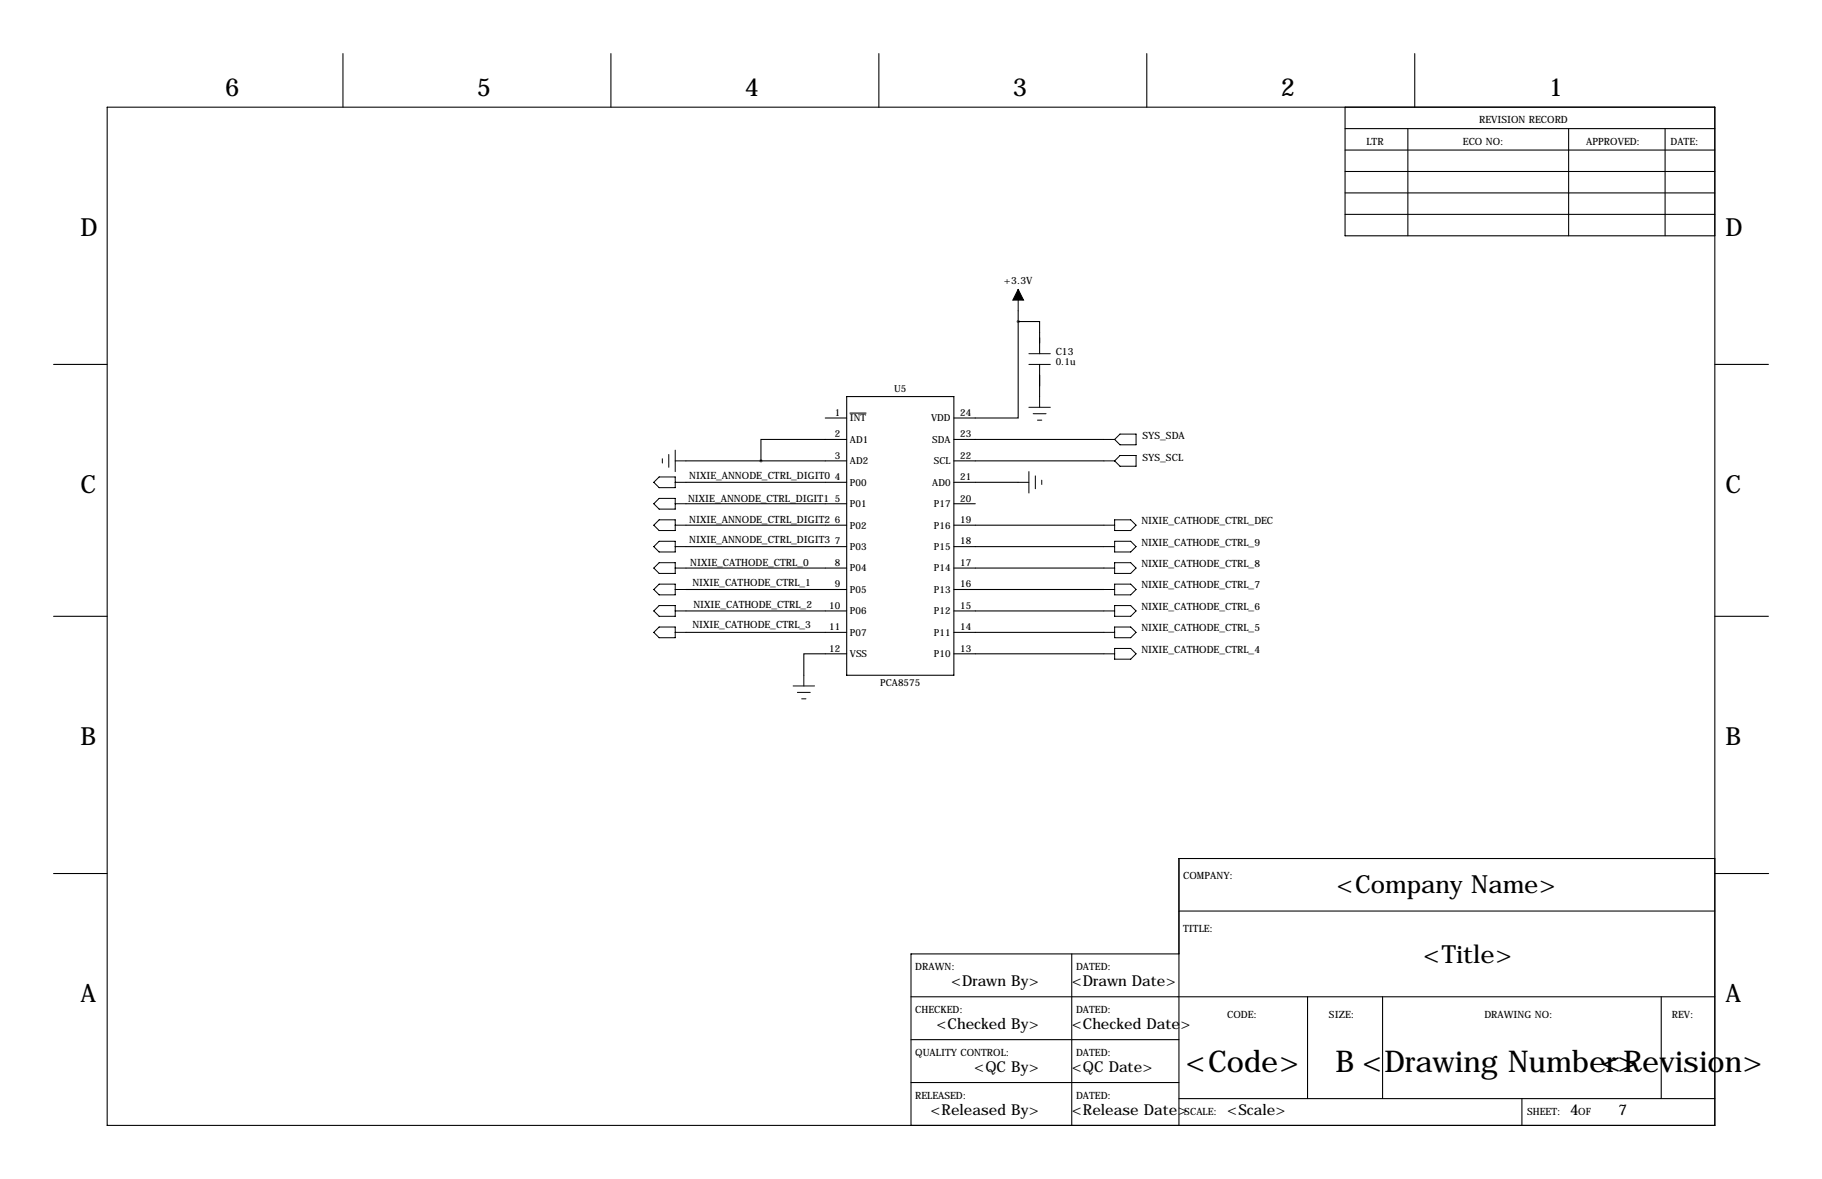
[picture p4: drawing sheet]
<svg xmlns="http://www.w3.org/2000/svg" width="432mm" height="279mm" viewBox="0 0 432 279" stroke-linecap="round" stroke-linejoin="round" font-family="sans-serif">
<g fill="none" stroke="#000" stroke-width=".25">
<path d="M81.3 12.7v12.7M144.8 12.7v12.7M208.3 12.7v12.7M271.8 12.7v12.7M335.3 12.7v12.7M25.4 25.4h381v241.3h-381zM318.8 30.5h87.6M318.8 35.6h87.6M318.8 25.4v30.5h87.6M333.7 30.5v25.4M371.8 30.5v25.4M394.6 30.5v25.4"/>
<path d="M318.8 45.7h87.6M318.8 50.8h87.6M318.8 40.6h87.6M241.3 76.2v22.9h-15.2M241.3 76.2h5.1v7.6M241.3 73.7v2.5M12.7 86.4h12.7M195.6 99.1h5.1M200.7 94h25.4v66h-25.4zM201.4 97.9h3.8M246.4 86.4v7.6M406.4 86.4h12.7"/>
<path d="M162.6 109.2h38.1M162.6 114.3h38.1M162.6 119.4h38.1M200.7 104.1h-20.4v5.1M226.1 104.1h35.5M226.1 109.2h35.5M226.1 114.3h15.2M226.1 119.4h5M162.6 124.5h38.1M162.6 129.5h38.1M162.6 134.6h38.1M162.6 139.7h38.1"/>
<path d="M226.1 124.5h35.5M226.1 129.5h35.5M226.1 134.6h35.5M226.1 139.7h35.5M12.7 146h12.7M162.6 144.8h38.1M162.6 149.9h38.1M200.7 154.9h-10.2v5.1M226.1 144.8h35.5M226.1 149.9h35.5M226.1 154.9h35.5M406.4 146h12.7"/>
<path d="M12.7 207h12.7M279.4 215.9h127M406.4 203.5h-127v63.2M406.5 207h12.7M215.9 236.2h190.5M254 226.1v40.6M279.4 226.1h-63.5v40.6M309.9 236.2v24.1M327.7 236.2v24.1M393.7 236.2v24.1M215.9 246.4h63.5M215.9 256.5h63.5"/>
<path d="M279.4 260.3h127M360.7 260.3v6.4"/>
</g>
<g fill="none" stroke="#000" stroke-width=".24">
<path d="M241.3 68.6v5.1M243.8 83.8h5.1M243.8 86.4h5.1M243.8 96.5h5.1M244.9 98h3M245.9 99.6h1M246.4 94v2.5M156.2 113h3.8v2.6h-3.8l-1.3-1.3zM156.2 118.1h3.8v2.6h-3.8l-1.3-1.3zM157 108.7v1M158.5 107.7v3M160 109.2h2.6"/>
<path d="M160 106.7v5.1M160 114.3h2.6M160 119.4h2.6M241.3 114.3h2.5M243.8 111.8v5M245.4 112.8v3M246.9 113.8v1M261.6 109.2h2.6M261.6 104.1h2.6M264.2 104.1l1.2-1.2h3.8v2.5h-3.8zM264.2 109.2l1.2-1.3h3.8v2.6h-3.8zM154.9 124.5l1.3-1.3h3.8v2.5h-3.8z"/>
<path d="M156.2 128.3h3.8v2.5h-3.8l-1.3-1.3zM156.2 133.3h3.8v2.6h-3.8l-1.3-1.3zM156.2 138.4h3.8v2.6h-3.8l-1.3-1.3zM160 124.5h2.6M160 129.5h2.6M160 134.6h2.6M160 139.7h2.6M261.6 124.5h2.6M261.6 129.5h2.6M261.6 134.6h2.6M261.6 139.7h2.6M264.2 123.2h3.8l1.2 1.3-1.2 1.2h-3.8z"/>
<path d="M264.2 128.3h3.8l1.2 1.2-1.2 1.3h-3.8zM264.2 133.3h3.8l1.2 1.3-1.2 1.3h-3.8zM264.2 138.4h3.8l1.2 1.3-1.2 1.3h-3.8zM154.9 149.9l1.3-1.3h3.8v2.5h-3.8zM156.2 143.5h3.8v2.5h-3.8l-1.3-1.2zM160 144.8h2.6M160 149.9h2.6M261.6 144.8h2.6M261.6 149.9h2.6M261.6 154.9h2.6M264.2 143.5h3.8l1.2 1.3-1.2 1.2h-3.8zM264.2 148.6h3.8l1.2 1.3-1.2 1.2h-3.8z"/>
<path d="M264.2 153.7h3.8l1.2 1.2-1.2 1.3h-3.8zM188 162.6h5M189 164.1h3M190 165.6h1M190.5 160v2.6"/>
</g>
<path d="M241.3 68.6l1.3 2.5h-2.6z" fill="#000" stroke="#000" stroke-width=".24"/>
<path d="M180.3 109.2a.05 .05 0 0 0 .1 0 .05 .05 0 0 0-.1 0z" fill="#000" stroke="#000" stroke-width=".63"/>
<g font-size="7.1">
<text x="281" y="254">&lt;Code&gt;</text>
<text x="316.5" y="254">B &lt;Drawing Number&gt;</text>
<text x="379.4" y="254">&lt;Revision&gt;</text>
</g>
<g font-size="5.9">
<text x="53.3" y="22.9">6</text>
<text x="113" y="22.9">5</text>
<text x="176.5" y="22.9">4</text>
<text x="240" y="22.9">3</text>
<text x="303.5" y="22.9">2</text>
<text x="367" y="22.9">1</text>
<text x="19" y="55.9">D</text>
<text x="408.9" y="55.9">D</text>
<text x="19" y="116.8">C</text>
<text x="408.9" y="116.8">C</text>
<text x="19" y="176.5">B</text>
<text x="408.9" y="176.5">B</text>
<text x="316.8" y="211.6">&lt;Company Name&gt;</text>
<text x="337.3" y="228.1">&lt;Title&gt;</text>
<text x="19" y="237.5">A</text>
<text x="408.9" y="237.5">A</text>
</g>
<g font-size="3.6">
<text x="225.4" y="233.7">&lt;Drawn By&gt;</text>
<text x="254" y="233.7">&lt;Drawn Date&gt;</text>
<text x="221.9" y="243.8">&lt;Checked By&gt;</text>
<text x="254" y="243.8">&lt;Checked Date&gt;</text>
<text x="230.9" y="254">&lt;QC By&gt;</text>
<text x="254" y="254">&lt;QC Date&gt;</text>
<text x="220.5" y="264.1">&lt;Released By&gt;</text>
<text x="254" y="264.1">&lt;Release Date&gt;</text>
<text x="290.8" y="264.1">&lt;Scale&gt;</text>
<text x="372.1" y="264.1">4</text>
<text x="383.5" y="264.1">7</text>
</g>
<g font-size="2.4">
<text x="350.5" y="29.2">REVISION RECORD</text>
<text x="323.8" y="34.3">LTR</text>
<text x="346.7" y="34.3">ECO NO:</text>
<text x="375.9" y="34.3">APPROVED:</text>
<text x="395.9" y="34.3">DATE:</text>
<text x="237.9" y="67.3">+3.3V</text>
<text x="250.2" y="84.1">C13</text>
<text x="270.8" y="104.1">SYS_SDA</text>
<text x="163.3" y="113.5">NIXIE_ANNODE_CTRL_DIGIT0</text>
<text x="270.8" y="109.2">SYS_SCL</text>
<text x="163.1" y="118.9">NIXIE_ANNODE_CTRL_DIGIT1</text>
<text x="163.3" y="124">NIXIE_ANNODE_CTRL_DIGIT2</text>
<text x="270.5" y="124.2">NIXIE_CATHODE_CTRL_DEC</text>
<text x="163.3" y="128.8">NIXIE_ANNODE_CTRL_DIGIT3</text>
<text x="270.5" y="129.3">NIXIE_CATHODE_CTRL_9</text>
<text x="163.6" y="134.1">NIXIE_CATHODE_CTRL_0</text>
<text x="270.5" y="134.4">NIXIE_CATHODE_CTRL_8</text>
<text x="164.1" y="138.9">NIXIE_CATHODE_CTRL_1</text>
<text x="270.5" y="139.4">NIXIE_CATHODE_CTRL_7</text>
<text x="164.1" y="148.8">NIXIE_CATHODE_CTRL_3</text>
<text x="164.3" y="144">NIXIE_CATHODE_CTRL_2</text>
<text x="270.5" y="149.6">NIXIE_CATHODE_CTRL_5</text>
<text x="270.5" y="144.5">NIXIE_CATHODE_CTRL_6</text>
<text x="270.5" y="154.7">NIXIE_CATHODE_CTRL_4</text>
<text x="280.4" y="208.3">COMPANY:</text>
<text x="280.4" y="221">TITLE:</text>
<text x="216.9" y="229.9">DRAWN:</text>
<text x="255" y="229.9">DATED:</text>
<text x="216.9" y="240">CHECKED:</text>
<text x="255" y="240">DATED:</text>
<text x="290.8" y="241.3">CODE:</text>
<text x="315" y="241.3">SIZE:</text>
<text x="351.8" y="241.3">DRAWING NO:</text>
<text x="396.2" y="241.3">REV:</text>
<text x="216.9" y="250.2">QUALITY CONTROL:</text>
<text x="255" y="250.2">DATED:</text>
<text x="216.9" y="260.3">RELEASED:</text>
<text x="255" y="260.3">DATED:</text>
<text x="280.7" y="264.2">SCALE:</text>
<text x="361.9" y="264.2">SHEET:</text>
<text x="374" y="264.2">OF</text>
</g>
<g font-size="2.3">
<text x="250.2" y="86.4">0.1u</text>
<text x="211.9" y="93">U5</text>
<text x="197.8" y="98.6">1</text>
<text x="201.4" y="99.9">INT</text>
<text x="220.7" y="99.9">VDD</text>
<text x="227.6" y="98.6">24</text>
<text x="197.8" y="103.6">2</text>
<text x="201.4" y="104.9">AD1</text>
<text x="220.9" y="104.9">SDA</text>
<text x="227.6" y="103.6">23</text>
<text x="197.8" y="108.7">3</text>
<text x="197.8" y="113.8">4</text>
<text x="201.4" y="110">AD2</text>
<text x="221.3" y="110">SCL</text>
<text x="227.6" y="113.8">21</text>
<text x="227.6" y="108.7">22</text>
<text x="197.8" y="118.9">5</text>
<text x="201.4" y="115.1">P00</text>
<text x="220.9" y="115.1">AD0</text>
<text x="227.6" y="118.9">20</text>
<text x="197.8" y="124">6</text>
<text x="201.4" y="120.2">P01</text>
<text x="201.4" y="125.3">P02</text>
<text x="221.3" y="125.3">P16</text>
<text x="221.3" y="120.2">P17</text>
<text x="227.6" y="124">19</text>
<text x="197.8" y="129">7</text>
<text x="201.4" y="130.3">P03</text>
<text x="221.3" y="130.3">P15</text>
<text x="227.6" y="129">18</text>
<text x="197.8" y="134.1">8</text>
<text x="201.4" y="135.4">P04</text>
<text x="221.3" y="135.4">P14</text>
<text x="227.6" y="134.1">17</text>
<text x="197.8" y="139.2">9</text>
<text x="201.4" y="140.5">P05</text>
<text x="221.3" y="140.5">P13</text>
<text x="227.6" y="139.2">16</text>
<text x="196.5" y="144.3">10</text>
<text x="196.5" y="149.4">11</text>
<text x="201.4" y="145.6">P06</text>
<text x="221.3" y="145.6">P12</text>
<text x="227.6" y="149.4">14</text>
<text x="227.6" y="144.3">15</text>
<text x="196.5" y="154.4">12</text>
<text x="201.4" y="150.7">P07</text>
<text x="201.4" y="155.7">VSS</text>
<text x="221.3" y="155.7">P10</text>
<text x="221.3" y="150.7">P11</text>
<text x="227.6" y="154.4">13</text>
<text x="208.6" y="162.6">PCA8575</text>
</g>
</svg>
